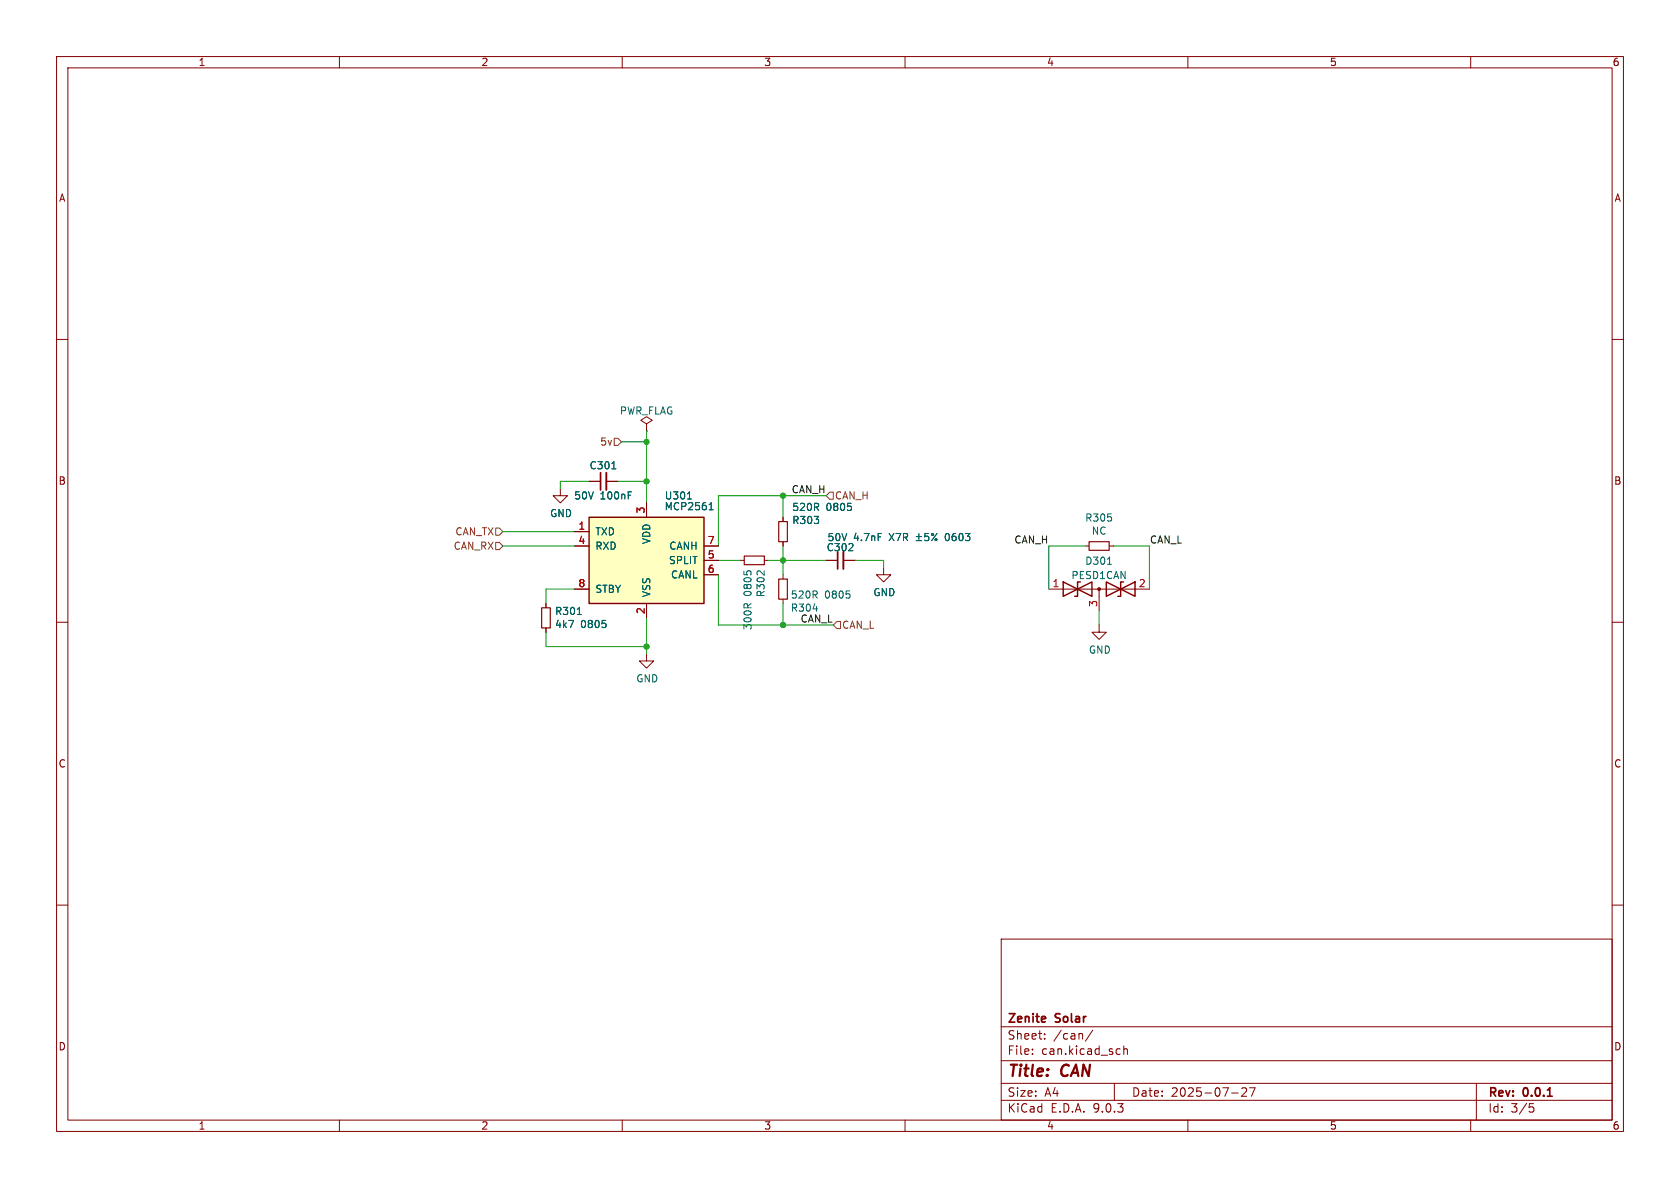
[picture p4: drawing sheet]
(kicad_sch
 (version 20250114)
 (generator "eeschema")
 (generator_version "9.0")
 (paper "A4")
 (title_block
  (title "CAN")
  (date "2025-07-27")
  (rev "0.0.1")
  (company "Zenite Solar"))
 (lib_symbols
  (symbol "Device:C_Small"
   (pin_numbers (hide yes))
   (pin_names
    (offset 0.254) (hide yes)) (exclude_from_sim no) (in_bom yes) (on_board yes)
   (property "Reference" "C" (at 0.254 1.778 0) (effects (font (size 1.27 1.27)) (justify left)))
   (property "Value" "C_Small" (at 0.254 -2.032 0) (effects (font (size 1.27 1.27)) (justify left)))
   (property "Footprint" "" (at 0 0 0) (effects (font (size 1.27 1.27)) (hide yes)))
   (property "Datasheet" "~" (at 0 0 0) (effects (font (size 1.27 1.27)) (hide yes)))
   (property "Description" "Unpolarized capacitor, small symbol" (at 0 0 0) (effects (font (size 1.27 1.27)) (hide yes)))
   (symbol "C_Small_0_1"
    (polyline (pts (xy -1.524 0.508) (xy 1.524 0.508)) (stroke (width 0.3048) (type default)) (fill (type none)))
    (polyline (pts (xy -1.524 -0.508) (xy 1.524 -0.508)) (stroke (width 0.3302) (type default)) (fill (type none))))
   (symbol "C_Small_1_1"
    (pin passive line (at 0 2.54 270) (length 2.032) (name "~" (effects (font (size 1.27 1.27)))) (number "1" (effects (font (size 1.27 1.27)))))
    (pin passive line (at 0 -2.54 90) (length 2.032) (name "~" (effects (font (size 1.27 1.27)))) (number "2" (effects (font (size 1.27 1.27))))))
   (embedded_fonts no))
  (symbol "Device:D_TVS_Dual_AAC"
   (pin_names
    (offset 1.016) (hide yes)) (exclude_from_sim no) (in_bom yes) (on_board yes)
   (property "Reference" "D" (at 0 4.445 0) (effects (font (size 1.27 1.27))))
   (property "Value" "D_TVS_Dual_AAC" (at 0 2.54 0) (effects (font (size 1.27 1.27))))
   (property "Footprint" "" (at -3.81 0 0) (effects (font (size 1.27 1.27)) (hide yes)))
   (property "Datasheet" "~" (at -3.81 0 0) (effects (font (size 1.27 1.27)) (hide yes)))
   (property "Description" "Bidirectional dual transient-voltage-suppression diode, center on pin 3" (at 0 0 0) (effects (font (size 1.27 1.27)) (hide yes)))
   (symbol "D_TVS_Dual_AAC_0_0"
    (polyline (pts (xy 0 -1.27) (xy 0 0)) (stroke (width 0) (type default)) (fill (type none))))
   (symbol "D_TVS_Dual_AAC_0_1"
    (polyline (pts (xy -6.35 1.27) (xy -1.27 -1.27) (xy -1.27 1.27) (xy -6.35 -1.27) (xy -6.35 1.27)) (stroke (width 0.254) (type default)) (fill (type none)))
    (polyline (pts (xy -6.35 0) (xy 6.35 0)) (stroke (width 0) (type default)) (fill (type none)))
    (polyline (pts (xy -3.302 1.27) (xy -3.81 1.27) (xy -3.81 -1.27) (xy -4.318 -1.27)) (stroke (width 0.254) (type default)) (fill (type none)))
    (circle (center 0 0) (radius 0.254) (stroke (width 0) (type default)) (fill (type outline)))
    (polyline (pts (xy 4.318 1.27) (xy 3.81 1.27) (xy 3.81 -1.27) (xy 3.302 -1.27)) (stroke (width 0.254) (type default)) (fill (type none)))
    (polyline (pts (xy 6.35 1.27) (xy 1.27 -1.27) (xy 1.27 1.27) (xy 6.35 -1.27) (xy 6.35 1.27)) (stroke (width 0.254) (type default)) (fill (type none))))
   (symbol "D_TVS_Dual_AAC_1_1"
    (pin passive line (at -8.89 0 0) (length 2.54) (name "A1" (effects (font (size 1.27 1.27)))) (number "1" (effects (font (size 1.27 1.27)))))
    (pin input line (at 0 -3.81 90) (length 2.54) (name "common" (effects (font (size 1.27 1.27)))) (number "3" (effects (font (size 1.27 1.27)))))
    (pin passive line (at 8.89 0 180) (length 2.54) (name "A2" (effects (font (size 1.27 1.27)))) (number "2" (effects (font (size 1.27 1.27))))))
   (embedded_fonts no))
  (symbol "Device:R_Small"
   (pin_numbers (hide yes))
   (pin_names
    (offset 0.254) (hide yes)) (exclude_from_sim no) (in_bom yes) (on_board yes)
   (property "Reference" "R" (at 0.762 0.508 0) (effects (font (size 1.27 1.27)) (justify left)))
   (property "Value" "R_Small" (at 0.762 -1.016 0) (effects (font (size 1.27 1.27)) (justify left)))
   (property "Footprint" "" (at 0 0 0) (effects (font (size 1.27 1.27)) (hide yes)))
   (property "Datasheet" "~" (at 0 0 0) (effects (font (size 1.27 1.27)) (hide yes)))
   (property "Description" "Resistor, small symbol" (at 0 0 0) (effects (font (size 1.27 1.27)) (hide yes)))
   (symbol "R_Small_0_1"
    (rectangle (start -0.762 1.778) (end 0.762 -1.778) (stroke (width 0.2032) (type default)) (fill (type none))))
   (symbol "R_Small_1_1"
    (pin passive line (at 0 2.54 270) (length 0.762) (name "~" (effects (font (size 1.27 1.27)))) (number "1" (effects (font (size 1.27 1.27)))))
    (pin passive line (at 0 -2.54 90) (length 0.762) (name "~" (effects (font (size 1.27 1.27)))) (number "2" (effects (font (size 1.27 1.27))))))
   (embedded_fonts no))
  (symbol "Interface_CAN_LIN:MCP2561-E-SN"
   (pin_names
    (offset 1.016)) (exclude_from_sim no) (in_bom yes) (on_board yes)
   (property "Reference" "U" (at -10.16 8.89 0) (effects (font (size 1.27 1.27)) (justify left)))
   (property "Value" "MCP2561-E-SN" (at 2.54 8.89 0) (effects (font (size 1.27 1.27)) (justify left)))
   (property "Footprint" "Package_SO:SOIC-8_3.9x4.9mm_P1.27mm" (at 0 -12.7 0) (effects (font (size 1.27 1.27)
    (italic yes)) (hide yes)))
   (property "Datasheet" "http://ww1.microchip.com/downloads/en/DeviceDoc/25167A.pdf" (at 0 0 0) (effects (font (size 1.27 1.27)) (hide yes)))
   (property "Description" "High-Speed CAN Transceiver, 1Mbps, 5V supply, SPLIT pin, -40C to +125C, SOIC-8" (at 0 0 0) (effects (font (size 1.27 1.27)) (hide yes)))
   (symbol "MCP2561-E-SN_0_1"
    (rectangle (start -10.16 7.62) (end 10.16 -7.62) (stroke (width 0.254) (type default)) (fill (type background))))
   (symbol "MCP2561-E-SN_1_1"
    (pin input line (at -12.7 5.08 0) (length 2.54) (name "TXD" (effects (font (size 1.27 1.27)))) (number "1" (effects (font (size 1.27 1.27)))))
    (pin output line (at -12.7 2.54 0) (length 2.54) (name "RXD" (effects (font (size 1.27 1.27)))) (number "4" (effects (font (size 1.27 1.27)))))
    (pin input line (at -12.7 -5.08 0) (length 2.54) (name "STBY" (effects (font (size 1.27 1.27)))) (number "8" (effects (font (size 1.27 1.27)))))
    (pin power_in line (at 0 10.16 270) (length 2.54) (name "VDD" (effects (font (size 1.27 1.27)))) (number "3" (effects (font (size 1.27 1.27)))))
    (pin power_in line (at 0 -10.16 90) (length 2.54) (name "VSS" (effects (font (size 1.27 1.27)))) (number "2" (effects (font (size 1.27 1.27)))))
    (pin bidirectional line (at 12.7 2.54 180) (length 2.54) (name "CANH" (effects (font (size 1.27 1.27)))) (number "7" (effects (font (size 1.27 1.27)))))
    (pin passive line (at 12.7 0 180) (length 2.54) (name "SPLIT" (effects (font (size 1.27 1.27)))) (number "5" (effects (font (size 1.27 1.27)))))
    (pin bidirectional line (at 12.7 -2.54 180) (length 2.54) (name "CANL" (effects (font (size 1.27 1.27)))) (number "6" (effects (font (size 1.27 1.27))))))
   (embedded_fonts no))
  (symbol "power:GND"
   (power)
   (pin_names
    (offset 0)) (exclude_from_sim no) (in_bom yes) (on_board yes)
   (property "Reference" "#PWR" (at 0 -6.35 0) (effects (font (size 1.27 1.27)) (hide yes)))
   (property "Value" "GND" (at 0 -3.81 0) (effects (font (size 1.27 1.27))))
   (property "Footprint" "" (at 0 0 0) (effects (font (size 1.27 1.27)) (hide yes)))
   (property "Datasheet" "" (at 0 0 0) (effects (font (size 1.27 1.27)) (hide yes)))
   (property "Description" "Power symbol creates a global label with name \"GND\" , ground" (at 0 0 0) (effects (font (size 1.27 1.27)) (hide yes)))
   (symbol "GND_0_1"
    (polyline (pts (xy 0 0) (xy 0 -1.27) (xy 1.27 -1.27) (xy 0 -2.54) (xy -1.27 -1.27) (xy 0 -1.27)) (stroke (width 0) (type default)) (fill (type none))))
   (symbol "GND_1_1"
    (pin power_in line (at 0 0 270) (length 0) (hide yes) (name "GND" (effects (font (size 1.27 1.27)))) (number "1" (effects (font (size 1.27 1.27))))))
   (embedded_fonts no))
  (symbol "power:PWR_FLAG"
   (power)
   (pin_numbers (hide yes))
   (pin_names
    (offset 0) (hide yes)) (exclude_from_sim no) (in_bom yes) (on_board yes)
   (property "Reference" "#FLG" (at 0 1.905 0) (effects (font (size 1.27 1.27)) (hide yes)))
   (property "Value" "PWR_FLAG" (at 0 3.81 0) (effects (font (size 1.27 1.27))))
   (property "Footprint" "" (at 0 0 0) (effects (font (size 1.27 1.27)) (hide yes)))
   (property "Datasheet" "~" (at 0 0 0) (effects (font (size 1.27 1.27)) (hide yes)))
   (property "Description" "Special symbol for telling ERC where power comes from" (at 0 0 0) (effects (font (size 1.27 1.27)) (hide yes)))
   (symbol "PWR_FLAG_0_0"
    (pin power_out line (at 0 0 90) (length 0) (name "pwr" (effects (font (size 1.27 1.27)))) (number "1" (effects (font (size 1.27 1.27))))))
   (symbol "PWR_FLAG_0_1"
    (polyline (pts (xy 0 0) (xy 0 1.27) (xy -1.016 1.905) (xy 0 2.54) (xy 1.016 1.905) (xy 0 1.27)) (stroke (width 0) (type default)) (fill (type none))))
   (embedded_fonts no)))
 (junction
  (at 138.43 110.49)
  (diameter 0)
  (color 0 0 0 0))
 (junction
  (at 138.43 99.06)
  (diameter 0)
  (color 0 0 0 0))
 (junction
  (at 114.3 114.3)
  (diameter 0)
  (color 0 0 0 0))
 (junction
  (at 114.3 85.09)
  (diameter 0)
  (color 0 0 0 0))
 (junction
  (at 138.43 87.63)
  (diameter 0)
  (color 0 0 0 0))
 (junction
  (at 114.3 78.105)
  (diameter 0)
  (color 0 0 0 0))
 (wire
  (pts (xy 196.85 96.52) (xy 203.2 96.52))
  (stroke (width 0) (type default)))
 (wire
  (pts (xy 127 87.63) (xy 127 96.52))
  (stroke (width 0) (type default)))
 (wire
  (pts (xy 114.3 85.09) (xy 114.3 88.9))
  (stroke (width 0) (type default)))
 (wire
  (pts (xy 185.42 96.52) (xy 185.42 104.14))
  (stroke (width 0) (type default)))
 (wire
  (pts (xy 114.3 76.2) (xy 114.3 78.105))
  (stroke (width 0) (type default)))
 (wire
  (pts (xy 156.21 99.06) (xy 151.13 99.06))
  (stroke (width 0) (type default)))
 (wire
  (pts (xy 114.3 78.105) (xy 114.3 85.09))
  (stroke (width 0) (type default)))
 (wire
  (pts (xy 96.52 111.76) (xy 96.52 114.3))
  (stroke (width 0) (type default)))
 (wire
  (pts (xy 203.2 96.52) (xy 203.2 104.14))
  (stroke (width 0) (type default)))
 (wire
  (pts (xy 191.77 96.52) (xy 185.42 96.52))
  (stroke (width 0) (type default)))
 (wire
  (pts (xy 138.43 110.49) (xy 147.32 110.49))
  (stroke (width 0) (type default)))
 (wire
  (pts (xy 138.43 101.6) (xy 138.43 99.06))
  (stroke (width 0) (type default)))
 (wire
  (pts (xy 156.21 100.33) (xy 156.21 99.06))
  (stroke (width 0) (type default)))
 (wire
  (pts (xy 138.43 99.06) (xy 138.43 96.52))
  (stroke (width 0) (type default)))
 (wire
  (pts (xy 101.6 93.98) (xy 88.9 93.98))
  (stroke (width 0) (type default)))
 (wire
  (pts (xy 146.05 99.06) (xy 138.43 99.06))
  (stroke (width 0) (type default)))
 (wire
  (pts (xy 194.31 110.49) (xy 194.31 107.95))
  (stroke (width 0) (type default)))
 (wire
  (pts (xy 114.3 109.22) (xy 114.3 114.3))
  (stroke (width 0) (type default)))
 (wire
  (pts (xy 127 87.63) (xy 138.43 87.63))
  (stroke (width 0) (type default)))
 (wire
  (pts (xy 96.52 114.3) (xy 114.3 114.3))
  (stroke (width 0) (type default)))
 (wire
  (pts (xy 109.855 78.105) (xy 114.3 78.105))
  (stroke (width 0) (type default)))
 (wire
  (pts (xy 96.52 104.14) (xy 101.6 104.14))
  (stroke (width 0) (type default)))
 (wire
  (pts (xy 138.43 91.44) (xy 138.43 87.63))
  (stroke (width 0) (type default)))
 (wire
  (pts (xy 99.06 85.09) (xy 104.14 85.09))
  (stroke (width 0) (type default)))
 (wire
  (pts (xy 138.43 106.68) (xy 138.43 110.49))
  (stroke (width 0) (type default)))
 (wire
  (pts (xy 114.3 115.57) (xy 114.3 114.3))
  (stroke (width 0) (type default)))
 (wire
  (pts (xy 138.43 87.63) (xy 146.05 87.63))
  (stroke (width 0) (type default)))
 (wire
  (pts (xy 101.6 96.52) (xy 88.9 96.52))
  (stroke (width 0) (type default)))
 (wire
  (pts (xy 99.06 85.09) (xy 99.06 86.36))
  (stroke (width 0) (type default)))
 (wire
  (pts (xy 127 110.49) (xy 127 101.6))
  (stroke (width 0) (type default)))
 (wire
  (pts (xy 130.81 99.06) (xy 127 99.06))
  (stroke (width 0) (type default)))
 (wire
  (pts (xy 96.52 106.68) (xy 96.52 104.14))
  (stroke (width 0) (type default)))
 (wire
  (pts (xy 135.89 99.06) (xy 138.43 99.06))
  (stroke (width 0) (type default)))
 (wire
  (pts (xy 109.22 85.09) (xy 114.3 85.09))
  (stroke (width 0) (type default)))
 (wire
  (pts (xy 127 110.49) (xy 138.43 110.49))
  (stroke (width 0) (type default)))
 (label "CAN_H"
  (at 185.42 96.52 180)
  (effects (font (size 1.27 1.27)) (justify right bottom)))
 (label "CAN_L"
  (at 147.32 110.49 180)
  (effects (font (size 1.27 1.27)) (justify right bottom)))
 (label "CAN_H"
  (at 146.05 87.63 180)
  (effects (font (size 1.27 1.27)) (justify right bottom)))
 (label "CAN_L"
  (at 203.2 96.52 0)
  (effects (font (size 1.27 1.27)) (justify left bottom)))
 (hierarchical_label "CAN_RX"
  (shape input)
  (at 88.9 96.52 180)
  (effects (font (size 1.27 1.27)) (justify right)))
 (hierarchical_label "CAN_TX"
  (shape input)
  (at 88.9 93.98 180)
  (effects (font (size 1.27 1.27)) (justify right)))
 (hierarchical_label "CAN_L"
  (shape input)
  (at 147.32 110.49 0)
  (effects (font (size 1.27 1.27)) (justify left)))
 (hierarchical_label "CAN_H"
  (shape input)
  (at 146.05 87.63 0)
  (effects (font (size 1.27 1.27)) (justify left)))
 (hierarchical_label "5v"
  (shape input)
  (at 109.855 78.105 180)
  (effects (font (size 1.27 1.27)) (justify right)))
 (symbol
  (lib_id "Device:D_TVS_Dual_AAC")
  (at 194.31 104.14 0)
  (unit 1)
  (exclude_from_sim no)
  (in_bom yes)
  (on_board yes)
  (dnp no)
  (fields_autoplaced yes)
  (property "Reference" "D301" (at 194.31 99.1702 0) (effects (font (size 1.27 1.27))))
  (property "Value" "PESD1CAN" (at 194.31 101.7071 0) (effects (font (size 1.27 1.27))))
  (property "Footprint" "Package_TO_SOT_SMD:SOT-23_Handsoldering" (at 190.5 104.14 0) (effects (font (size 1.27 1.27)) (hide yes)))
  (property "Datasheet" "~" (at 190.5 104.14 0) (effects (font (size 1.27 1.27)) (hide yes)))
  (property "Description" "" (at 194.31 104.14 0) (effects (font (size 1.27 1.27)) (hide yes)))
  (pin "1")
  (pin "2")
  (pin "3"))
 (symbol
  (lib_id "Device:R_Small")
  (at 138.43 104.14 0)
  (mirror x)
  (unit 1)
  (exclude_from_sim no)
  (in_bom yes)
  (on_board yes)
  (dnp no)
  (property "Reference" "R304" (at 139.7 107.4674 0) (effects (font (size 1.27 1.27)) (justify left)))
  (property "Value" "520R 0805" (at 139.7 105.156 0) (effects (font (size 1.27 1.27)) (justify left)))
  (property "Footprint" "Resistor_SMD:R_0805_2012Metric_Pad1.20x1.40mm_HandSolder" (at 138.43 104.14 0) (effects (font (size 1.27 1.27)) (hide yes)))
  (property "Datasheet" "~" (at 138.43 104.14 0) (effects (font (size 1.27 1.27)) (hide yes)))
  (property "Description" "" (at 138.43 104.14 0) (effects (font (size 1.27 1.27)) (hide yes)))
  (pin "1")
  (pin "2"))
 (symbol
  (lib_id "Device:C_Small")
  (at 148.59 99.06 90)
  (unit 1)
  (exclude_from_sim no)
  (in_bom yes)
  (on_board yes)
  (dnp no)
  (property "Reference" "C302" (at 148.59 96.774 90) (effects (font (size 1.27 1.27))))
  (property "Value" "50V 4.7nF X7R ±5% 0603" (at 159.004 94.996 90) (effects (font (size 1.27 1.27))))
  (property "Footprint" "Capacitor_SMD:C_0805_2012Metric_Pad1.18x1.45mm_HandSolder" (at 148.59 99.06 0) (effects (font (size 1.27 1.27)) (hide yes)))
  (property "Datasheet" "~" (at 148.59 99.06 0) (effects (font (size 1.27 1.27)) (hide yes)))
  (property "Description" "" (at 148.59 99.06 0) (effects (font (size 1.27 1.27)) (hide yes)))
  (pin "1")
  (pin "2"))
 (symbol
  (lib_id "Interface_CAN_LIN:MCP2561-E-SN")
  (at 114.3 99.06 0)
  (unit 1)
  (exclude_from_sim no)
  (in_bom yes)
  (on_board yes)
  (dnp no)
  (property "Reference" "U301" (at 120.015 87.63 0) (effects (font (size 1.27 1.27))))
  (property "Value" "MCP2561" (at 121.92 89.535 0) (effects (font (size 1.27 1.27))))
  (property "Footprint" "Package_SO:SOIC-8_3.9x4.9mm_P1.27mm" (at 114.3 111.76 0) (effects (font (size 1.27 1.27)
    (italic yes)) (hide yes)))
  (property "Datasheet" "http://ww1.microchip.com/downloads/en/DeviceDoc/25167A.pdf" (at 114.3 99.06 0) (effects (font (size 1.27 1.27)) (hide yes)))
  (property "Description" "" (at 114.3 99.06 0) (effects (font (size 1.27 1.27)) (hide yes)))
  (pin "1")
  (pin "2")
  (pin "3")
  (pin "4")
  (pin "5")
  (pin "6")
  (pin "7")
  (pin "8"))
 (symbol
  (lib_id "Device:R_Small")
  (at 138.43 93.98 0)
  (mirror x)
  (unit 1)
  (exclude_from_sim no)
  (in_bom yes)
  (on_board yes)
  (dnp no)
  (property "Reference" "R303" (at 139.954 91.9734 0) (effects (font (size 1.27 1.27)) (justify left)))
  (property "Value" "520R 0805" (at 139.954 89.662 0) (effects (font (size 1.27 1.27)) (justify left)))
  (property "Footprint" "Resistor_SMD:R_0805_2012Metric_Pad1.20x1.40mm_HandSolder" (at 138.43 93.98 0) (effects (font (size 1.27 1.27)) (hide yes)))
  (property "Datasheet" "~" (at 138.43 93.98 0) (effects (font (size 1.27 1.27)) (hide yes)))
  (property "Description" "" (at 138.43 93.98 0) (effects (font (size 1.27 1.27)) (hide yes)))
  (pin "1")
  (pin "2"))
 (symbol
  (lib_id "power:GND")
  (at 156.21 100.33 0)
  (unit 1)
  (exclude_from_sim no)
  (in_bom yes)
  (on_board yes)
  (dnp no)
  (property "Reference" "#PWR0303" (at 156.21 106.68 0) (effects (font (size 1.27 1.27)) (hide yes)))
  (property "Value" "GND" (at 156.337 104.7242 0) (effects (font (size 1.27 1.27))))
  (property "Footprint" "" (at 156.21 100.33 0) (effects (font (size 1.27 1.27)) (hide yes)))
  (property "Datasheet" "" (at 156.21 100.33 0) (effects (font (size 1.27 1.27)) (hide yes)))
  (property "Description" "" (at 156.21 100.33 0) (effects (font (size 1.27 1.27)) (hide yes)))
  (pin "1"))
 (symbol
  (lib_id "power:PWR_FLAG")
  (at 114.3 76.2 0)
  (unit 1)
  (exclude_from_sim no)
  (in_bom yes)
  (on_board yes)
  (dnp no)
  (fields_autoplaced yes)
  (property "Reference" "#FLG0301" (at 114.3 74.295 0) (effects (font (size 1.27 1.27)) (hide yes)))
  (property "Value" "PWR_FLAG" (at 114.3 72.6242 0) (effects (font (size 1.27 1.27))))
  (property "Footprint" "" (at 114.3 76.2 0) (effects (font (size 1.27 1.27)) (hide yes)))
  (property "Datasheet" "~" (at 114.3 76.2 0) (effects (font (size 1.27 1.27)) (hide yes)))
  (property "Description" "" (at 114.3 76.2 0) (effects (font (size 1.27 1.27)) (hide yes)))
  (pin "1"))
 (symbol
  (lib_id "Device:C_Small")
  (at 106.68 85.09 90)
  (unit 1)
  (exclude_from_sim no)
  (in_bom yes)
  (on_board yes)
  (dnp no)
  (property "Reference" "C301" (at 106.68 82.296 90) (effects (font (size 1.27 1.27))))
  (property "Value" "50V 100nF" (at 106.68 87.63 90) (effects (font (size 1.27 1.27))))
  (property "Footprint" "Capacitor_SMD:C_0805_2012Metric_Pad1.18x1.45mm_HandSolder" (at 106.68 85.09 0) (effects (font (size 1.27 1.27)) (hide yes)))
  (property "Datasheet" "https://lcsc.com/product-detail/Multilayer-Ceramic-Capacitors-MLCC-SMD-SMT_Murata-Electronics-GRM155R71H104KE14D_C77020.html" (at 106.68 85.09 0) (effects (font (size 1.27 1.27)) (hide yes)))
  (property "Description" "" (at 106.68 85.09 0) (effects (font (size 1.27 1.27)) (hide yes)))
  (pin "1")
  (pin "2"))
 (symbol
  (lib_id "Device:R_Small")
  (at 96.52 109.22 0)
  (unit 1)
  (exclude_from_sim no)
  (in_bom yes)
  (on_board yes)
  (dnp no)
  (property "Reference" "R301" (at 98.0186 108.0516 0) (effects (font (size 1.27 1.27)) (justify left)))
  (property "Value" "4k7 0805" (at 98.0186 110.363 0) (effects (font (size 1.27 1.27)) (justify left)))
  (property "Footprint" "Resistor_SMD:R_0805_2012Metric_Pad1.20x1.40mm_HandSolder" (at 96.52 109.22 0) (effects (font (size 1.27 1.27)) (hide yes)))
  (property "Datasheet" "~" (at 96.52 109.22 0) (effects (font (size 1.27 1.27)) (hide yes)))
  (property "Description" "" (at 96.52 109.22 0) (effects (font (size 1.27 1.27)) (hide yes)))
  (pin "1")
  (pin "2"))
 (symbol
  (lib_id "Device:R_Small")
  (at 133.35 99.06 270)
  (unit 1)
  (exclude_from_sim no)
  (in_bom yes)
  (on_board yes)
  (dnp no)
  (property "Reference" "R302" (at 134.5184 100.5586 0) (effects (font (size 1.27 1.27)) (justify left)))
  (property "Value" "300R 0805" (at 132.207 100.5586 0) (effects (font (size 1.27 1.27)) (justify left)))
  (property "Footprint" "Resistor_SMD:R_0805_2012Metric_Pad1.20x1.40mm_HandSolder" (at 133.35 99.06 0) (effects (font (size 1.27 1.27)) (hide yes)))
  (property "Datasheet" "~" (at 133.35 99.06 0) (effects (font (size 1.27 1.27)) (hide yes)))
  (property "Description" "" (at 133.35 99.06 0) (effects (font (size 1.27 1.27)) (hide yes)))
  (pin "1")
  (pin "2"))
 (symbol
  (lib_id "Device:R_Small")
  (at 194.31 96.52 270)
  (unit 1)
  (exclude_from_sim no)
  (in_bom yes)
  (on_board yes)
  (dnp no)
  (property "Reference" "R305" (at 194.31 91.5416 90) (effects (font (size 1.27 1.27))))
  (property "Value" "NC" (at 194.31 93.853 90) (effects (font (size 1.27 1.27))))
  (property "Footprint" "Resistor_SMD:R_0805_2012Metric_Pad1.20x1.40mm_HandSolder" (at 194.31 96.52 0) (effects (font (size 1.27 1.27)) (hide yes)))
  (property "Datasheet" "~" (at 194.31 96.52 0) (effects (font (size 1.27 1.27)) (hide yes)))
  (property "Description" "" (at 194.31 96.52 0) (effects (font (size 1.27 1.27)) (hide yes)))
  (pin "1")
  (pin "2"))
 (symbol
  (lib_id "power:GND")
  (at 114.3 115.57 0)
  (unit 1)
  (exclude_from_sim no)
  (in_bom yes)
  (on_board yes)
  (dnp no)
  (property "Reference" "#PWR0302" (at 114.3 121.92 0) (effects (font (size 1.27 1.27)) (hide yes)))
  (property "Value" "GND" (at 114.427 119.9642 0) (effects (font (size 1.27 1.27))))
  (property "Footprint" "" (at 114.3 115.57 0) (effects (font (size 1.27 1.27)) (hide yes)))
  (property "Datasheet" "" (at 114.3 115.57 0) (effects (font (size 1.27 1.27)) (hide yes)))
  (property "Description" "" (at 114.3 115.57 0) (effects (font (size 1.27 1.27)) (hide yes)))
  (pin "1"))
 (symbol
  (lib_id "power:GND")
  (at 99.06 86.36 0)
  (unit 1)
  (exclude_from_sim no)
  (in_bom yes)
  (on_board yes)
  (dnp no)
  (property "Reference" "#PWR0301" (at 99.06 92.71 0) (effects (font (size 1.27 1.27)) (hide yes)))
  (property "Value" "GND" (at 99.187 90.7542 0) (effects (font (size 1.27 1.27))))
  (property "Footprint" "" (at 99.06 86.36 0) (effects (font (size 1.27 1.27)) (hide yes)))
  (property "Datasheet" "" (at 99.06 86.36 0) (effects (font (size 1.27 1.27)) (hide yes)))
  (property "Description" "" (at 99.06 86.36 0) (effects (font (size 1.27 1.27)) (hide yes)))
  (pin "1"))
 (symbol
  (lib_id "power:GND")
  (at 194.31 110.49 0)
  (unit 1)
  (exclude_from_sim no)
  (in_bom yes)
  (on_board yes)
  (dnp no)
  (property "Reference" "#PWR0304" (at 194.31 116.84 0) (effects (font (size 1.27 1.27)) (hide yes)))
  (property "Value" "GND" (at 194.437 114.8842 0) (effects (font (size 1.27 1.27))))
  (property "Footprint" "" (at 194.31 110.49 0) (effects (font (size 1.27 1.27)) (hide yes)))
  (property "Datasheet" "" (at 194.31 110.49 0) (effects (font (size 1.27 1.27)) (hide yes)))
  (property "Description" "" (at 194.31 110.49 0) (effects (font (size 1.27 1.27)) (hide yes)))
  (pin "1")))
